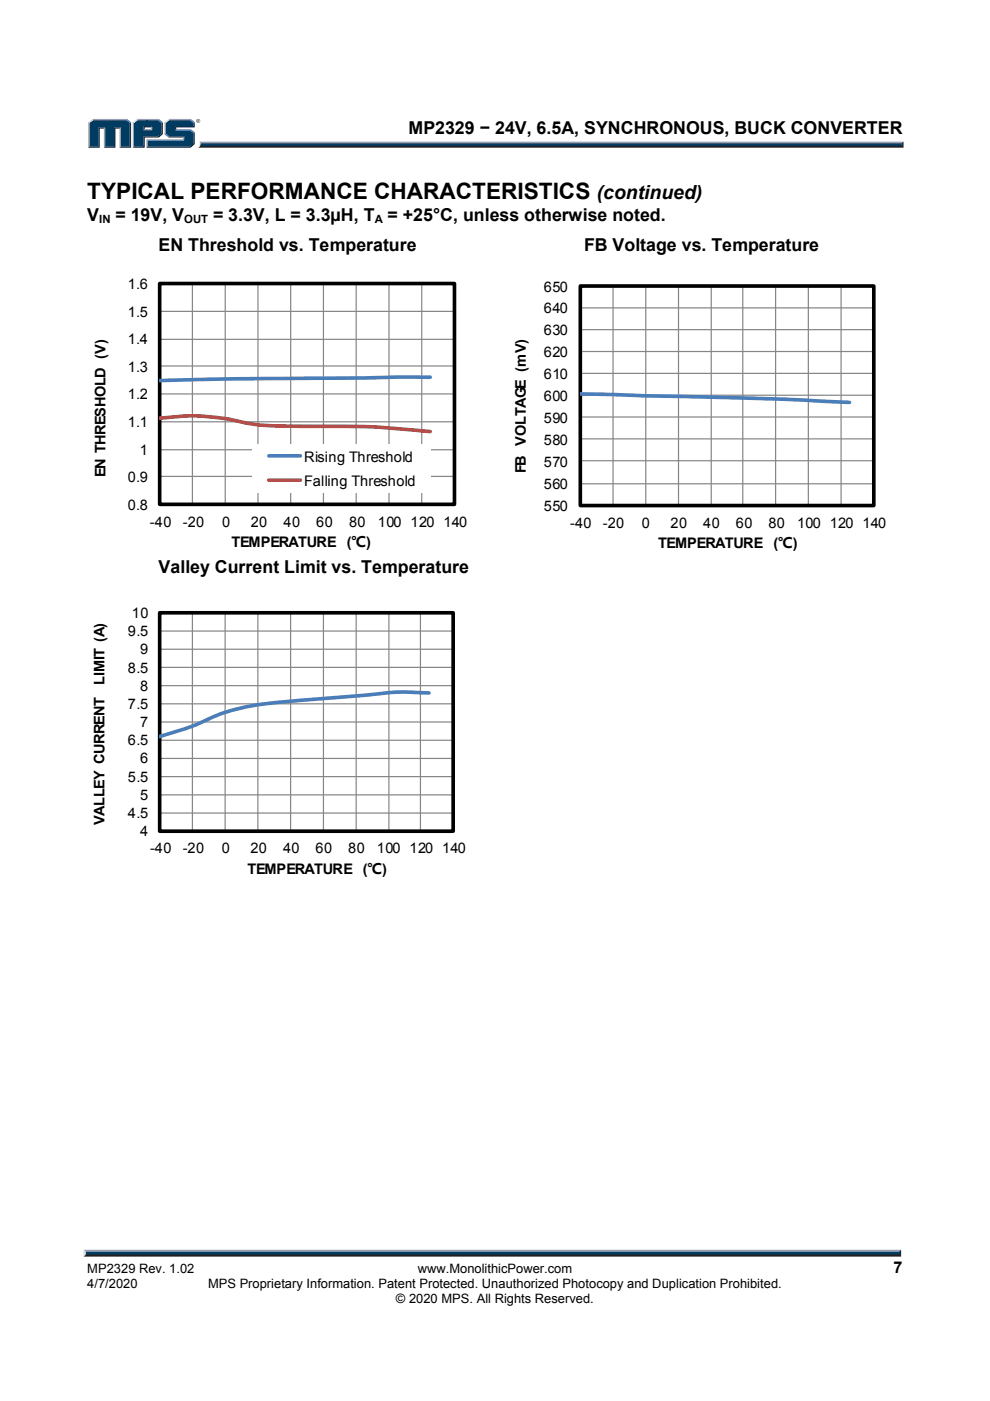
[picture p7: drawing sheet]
<svg xmlns="http://www.w3.org/2000/svg" width="210mm" height="297mm" viewBox="0 0 210 297" stroke-linecap="round" stroke-linejoin="round" font-family="sans-serif">
<path d="M18.2 265.7h172.5l.4 .7h-173.3z" fill="#231f20"/>
<path d="M17.8 265h173.3l-.4 .7h-172.5z" fill="#94a0b8"/>
<path d="M191.1 265v1.4l-.4-.4v-.6z" fill="#001039"/>
<path d="M18.2 265.4h172.5v.6h-172.5z" fill="#003b62"/>
<path d="M17.8 265l.4 .4v.6l-.4 .4z" fill="#dcdddf"/>
<path d="M42.3 30h149.3l-.4 .7h-148.7z" fill="#94a0b8"/>
<path d="M42.5 30.7h148.7l.4 .6h-149.7l.4-.2z" fill="#231f20"/>
<path d="M191.2 30.4l.4-.4v1.3l-.4-.4z" fill="#001039"/>
<path d="M42.5 30.4h148.7v.5h-148.8z" fill="#003b62"/>
<path d="M42.3 30l.2 .4-.1 .5-.5 .4 .4-.5z" fill="#dcdddf"/>
<path d="M30.4 27.6l.3-.2h1.3l.3 .2z" fill="#94a0b8"/>
<g fill="#003b62">
<path d="M19 26.1l.8-.6h7l.7 .6v5h-1.9v-4.1h-1.4v4.1h-1.9v-4.1h-1.4v4.1h-1.9z"/>
<path d="M28.4 26.1l.8-.6h2.1v1.3h-.9v.8h1.9v-.8h-1.3v-1.3h2.5l.8 .6v2.2l-.8 .6h-3.1v2.2h-2z"/>
<path d="M31.3 29.8h7.7v-.9h-3.1l-.8-.6v-2.2l.8-.6h4.4l.8 .6v.7h-4v.8h3.2l.8 .6v2.2l-.8 .7h-9z"/>
</g>
<path d="M35.8 25.3h4.6" fill="none" stroke="#94a0b8" stroke-width=".26"/>
<path d="M34.9 25.9l.9-.7 .1 .3-.7 .6z" fill="#dcdddf"/>
<path d="M35 25.9v2.6" fill="none" stroke="#94a0b8" stroke-width=".26"/>
<path d="M34.9 28.5l.3-.2 .7 .6-.1 .3z" fill="#547194"/>
<path d="M35.8 29h3.3" fill="none" stroke="#001039" stroke-width=".26"/>
<g fill="#94a0b8">
<path d="M31 29.5h7.8v-.3l.3-.3v.9h-7.8z"/>
<path d="M31 29.5l.3 .3v1.3l-.3 .2z"/>
</g>
<path d="M37.1 26.8h4v-.7l.2-.2v1.1h-3.9v.4l-.3 .2z" fill="#001039"/>
<path d="M37.1 27.5h3.3" fill="none" stroke="#94a0b8" stroke-width=".26"/>
<path d="M40.4 27.4l.9 .6-.2 .2-.8-.6z" fill="#547194"/>
<g fill="#001039">
<path d="M31 31.3l.3-.2h9l.7-.7 .1-2.2 .2-.2v2.5l-.9 .8z"/>
<path d="M30.4 28.9h3.1l.8-.6v-2.2l.2-.2v2.6l-.8 .7h-3v2.1h-2.5l.2-.2h2z"/>
</g>
<path d="M33.7 25.2l.8 .7-.2 .2-.8-.6z" fill="#547194"/>
<path d="M29 25.3h4.7" fill="none" stroke="#94a0b8" stroke-width=".26"/>
<path d="M28.2 25.9l.8-.7 .2 .3-.8 .6z" fill="#dcdddf"/>
<path d="M28.3 25.9v5.4" fill="none" stroke="#94a0b8" stroke-width=".26"/>
<path d="M32 27l.3-.2v.8l-.3-.2z" fill="#94a0b8"/>
<g fill="#001039">
<path d="M30.4 26.8h1.9l-.3 .2h-1.3v.4l-.3 .2z"/>
<path d="M27.5 26.1l.3-.2v5.4h-2.4l.2-.2h1.9z"/>
</g>
<path d="M26.9 25.2l.9 .7-.3 .2-.7-.6z" fill="#547194"/>
<path d="M19.6 25.3h7.3" fill="none" stroke="#94a0b8" stroke-width=".26"/>
<path d="M18.7 25.9l.9-.7 .2 .3-.8 .6z" fill="#dcdddf"/>
<path d="M18.8 25.9v5.4" fill="none" stroke="#94a0b8" stroke-width=".26"/>
<path d="M20.9 27h1.4l-.3 .3h-.8v4h-2.5l.3-.2h1.9z" fill="#001039"/>
<path d="M22.2 27v4.3" fill="none" stroke="#94a0b8" stroke-width=".26"/>
<path d="M24.2 27h1.4l-.2 .3h-.9v4h-2.5l.3-.2h1.9z" fill="#001039"/>
<path d="M25.5 27v4.3" fill="none" stroke="#94a0b8" stroke-width=".26"/>
<path d="M40.4 25.2l.9 .7-.2 .2-.8-.6z" fill="#547194"/>
<path d="M41.6 25.6a.45 .45 0 0 1 .9 0 .45 .45 0 0 1-.9 0zM41.7 25.6a.36 .36 0 0 0 .7 0 .36 .36 0 0 0-.7 0zM41.9 25.4l.3 .1v.4l-.2-.2-.1 .2zM42 25.5v.1h.1z" fill="#231f20"/>
<g fill="none" stroke="#868686" stroke-width=".26">
<path d="M33.9 77.6h62.5M33.9 71.9h62.5M33.9 66h62.5M33.9 60.1h62.5v46.8M40.8 60.1v46.8M47.8 60.1v46.8M54.7 60.1v46.8M61.7 60.1v46.8M68.6 60.1v46.8M75.5 60.1v46.8M82.5 60.1v46.8M89.5 60.1v46.8"/>
<path d="M33.9 95.4h62.5M33.9 89.4h62.5M33.9 83.5h62.5M33.9 101h62.5"/>
</g>
<path d="M33.9 60.1h62.5v46.8h-62.5z" fill="none" stroke="#000" stroke-width=".77" stroke-linecap="butt"/>
<path d="M33.9 60.1v46.8h62.5" fill="none" stroke="#000" stroke-width=".26"/>
<path d="M91.2 80l-43.4 .3-13.9 .4" fill="none" stroke="#4a7ebb" stroke-width=".77"/>
<path d="M33.9 88.7a47 47 0 0 1 18.9 1.1 143 143 0 0 0 19.2 .6 184.7 184.7 0 0 1 19.2 1.1" fill="none" stroke="#be4b48" stroke-width=".77"/>
<path d="M53.6 94.2h37.8v10.3h-37.8z" fill="#fff"/>
<path d="M57 96.6h6.7M123.1 83.5l40.9 1.1 16.2 .7M91 146.9a56.9 56.9 0 0 0-13.9 .5l-1.1 .1a313.4 313.4 0 0 0-23.3 2.3l-1.9 .4a39.9 39.9 0 0 0-9.3 3.5l-7.6 2.5" fill="none" stroke="#4a7ebb" stroke-width=".77"/>
<path d="M57 101.8h6.7" fill="none" stroke="#be4b48" stroke-width=".77"/>
<g fill="none" stroke="#868686" stroke-width=".26">
<path d="M123.1 79.2h62.2M123.1 74.5h62.2M123.1 69.9h62.2M123.1 65.3h62.2M123.1 60.6h62.2v46.6M130 60.6v46.6M137 60.6v46.6M143.9 60.6v46.6M150.9 60.6v46.6M157.5 60.6v46.6M164.5 60.6v46.6M171.4 60.6v46.6"/>
<path d="M178.4 60.6v46.6M123.1 97.7h62.2M123.1 93h62.2M123.1 88.4h62.2M123.1 83.8h62.2M123.1 102.6h62.2M33.9 137.6h62.2M33.9 133.8h62.2M33.9 129.9h62.2v46.3M40.8 129.9v46.3M47.8 129.9v46.3M54.7 129.9v46.3"/>
<path d="M61.6 129.9v46.3M68.6 129.9v46.3M75.5 129.9v46.3M82.5 129.9v46.3M89.2 129.9v46.3M33.9 157h62.2M33.9 153.1h62.2M33.9 149.2h62.2M33.9 145.4h62.2M33.9 141.5h62.2M33.9 172.4h62.2M33.9 168.5h62.2"/>
<path d="M33.9 164.7h62.2M33.9 160.8h62.2"/>
</g>
<path d="M123.1 60.6h62.2v46.6h-62.2zM33.9 129.9h62.2v46.3h-62.2z" fill="none" stroke="#000" stroke-width=".77" stroke-linecap="butt"/>
<path d="M123.1 60.6v46.6h62.2M33.9 129.9v46.3h62.2" fill="none" stroke="#000" stroke-width=".26"/>
<text font-size="4.8" x="18.5" y="42.2">TYPICAL PERFORMANCE CHARACTERISTICS</text>
<text font-size="4.1" x="126.6" y="42.2">(continued)</text>
<g font-size="3.8">
<text x="86.7" y="28.5">MP2329 − 24V, 6.5A, SYNCHRONOUS, BUCK CONVERTER</text>
<text x="18.5" y="46.8">V</text>
<text x="24.5" y="46.8">= 19V, V</text>
<text x="45.2" y="46.8">= 3.3V, L = 3.3µH, T</text>
<text x="82.2" y="46.8">= +25°C, unless otherwise noted.</text>
<text x="33.6" y="53.2">EN Threshold vs. Temperature</text>
<text x="123.9" y="53.2">FB Voltage vs. Temperature</text>
<text x="33.6" y="121.6">Valley Current Limit vs. Temperature</text>
</g>
<text font-size="3.4" x="189.5" y="269.9">7</text>
<g font-size="3.1">
<text x="27.1" y="61.3">1.6</text>
<text x="115.4" y="61.8">650</text>
<text x="27.1" y="67.2">1.5</text>
<text x="115.4" y="71.1">630</text>
<text x="115.4" y="66.4">640</text>
<text x="27.1" y="73">1.4</text>
<text x="115.4" y="75.7">620</text>
<text x="27.1" y="78.8">1.3</text>
<text x="115.4" y="80.4">610</text>
<text x="27.1" y="84.7">1.2</text>
<text x="115.4" y="89.7">590</text>
<text x="115.4" y="85">600</text>
<text x="27.1" y="90.5">1.1</text>
<text x="115.4" y="94.3">580</text>
<text x="22.4" y="101.2" transform="rotate(-90 22.4 101.2)">EN THRESHOLD (V)</text>
<text x="29.7" y="96.4">1</text>
<text x="64.5" y="97.9">Rising Threshold</text>
<text x="111.5" y="100.4" transform="rotate(-90 111.5 100.4)">FB VOLTAGE (mV)</text>
<text x="115.4" y="99">570</text>
<text x="27.1" y="102.2">0.9</text>
<text x="64.5" y="103">Falling Threshold</text>
<text x="115.4" y="103.6">560</text>
<text x="27.1" y="108.1">0.8</text>
<text x="31.8" y="111.7">-40</text>
<text x="38.8" y="111.7">-20</text>
<text x="47.1" y="111.7">0</text>
<text x="53.2" y="111.7">20</text>
<text x="60.2" y="111.7">40</text>
<text x="67.1" y="111.7">60</text>
<text x="74.1" y="111.7">80</text>
<text x="80.2" y="111.7">100 120 140</text>
<text x="115.4" y="108.2">550</text>
<text x="120.9" y="111.9">-40</text>
<text x="127.9" y="111.9">-20</text>
<text x="136.2" y="111.9">0</text>
<text x="142.2" y="111.9">20</text>
<text x="149.2" y="111.9">40</text>
<text x="156.1" y="111.9">60</text>
<text x="163" y="111.9">80</text>
<text x="169.1" y="111.9">100 120 140</text>
<text x="49.1" y="116">TEMPERATURE (℃)</text>
<text x="139.6" y="116.2">TEMPERATURE (℃)</text>
<text x="28" y="131.1">10</text>
<text x="27.1" y="134.9">9.5</text>
<text x="27.1" y="142.6">8.5</text>
<text x="29.7" y="138.7">9</text>
<text x="22.1" y="145.1" transform="rotate(-90 22.1 145.1)">LIMIT (A)</text>
<text x="29.7" y="146.5">8</text>
<text x="27.1" y="150.3">7.5</text>
<text x="29.7" y="154.2">7</text>
<text x="27.1" y="158">6.5</text>
<text x="29.7" y="161.9">6</text>
<text x="27.1" y="165.7">5.5</text>
<text x="27.1" y="173.4">4.5</text>
<text x="29.7" y="169.6">5</text>
<text x="22.1" y="175" transform="rotate(-90 22.1 175)">VALLEY CURRENT</text>
<text x="29.7" y="177.3">4</text>
<text x="31.9" y="181">-40</text>
<text x="38.8" y="181">-20</text>
<text x="47.1" y="181">0</text>
<text x="52.5" y="185.4">TEMPERATURE (℃)</text>
<text x="53.1" y="181">20</text>
<text x="60" y="181">40</text>
<text x="66.9" y="181">60</text>
<text x="73.9" y="181">80</text>
<text x="79.9" y="181">100 120 140</text>
</g>
<g font-size="2.7">
<text x="18.5" y="269.9">MP2329 Rev. 1.02</text>
<text x="88.6" y="269.9">www.MonolithicPower.com</text>
<text x="18.5" y="273.2">4/7/2020</text>
<text x="44.1" y="273.2">MPS Proprietary Information. Patent Protected. Unauthorized Photocopy and Duplication Prohibited.</text>
<text x="84" y="276.3">© 2020 MPS. All Rights Reserved.</text>
</g>
<g font-size="2.4">
<text x="21" y="47.2">IN</text>
<text x="39.1" y="47.2">OUT</text>
<text x="79.5" y="47.2">A</text>
</g>
</svg>
